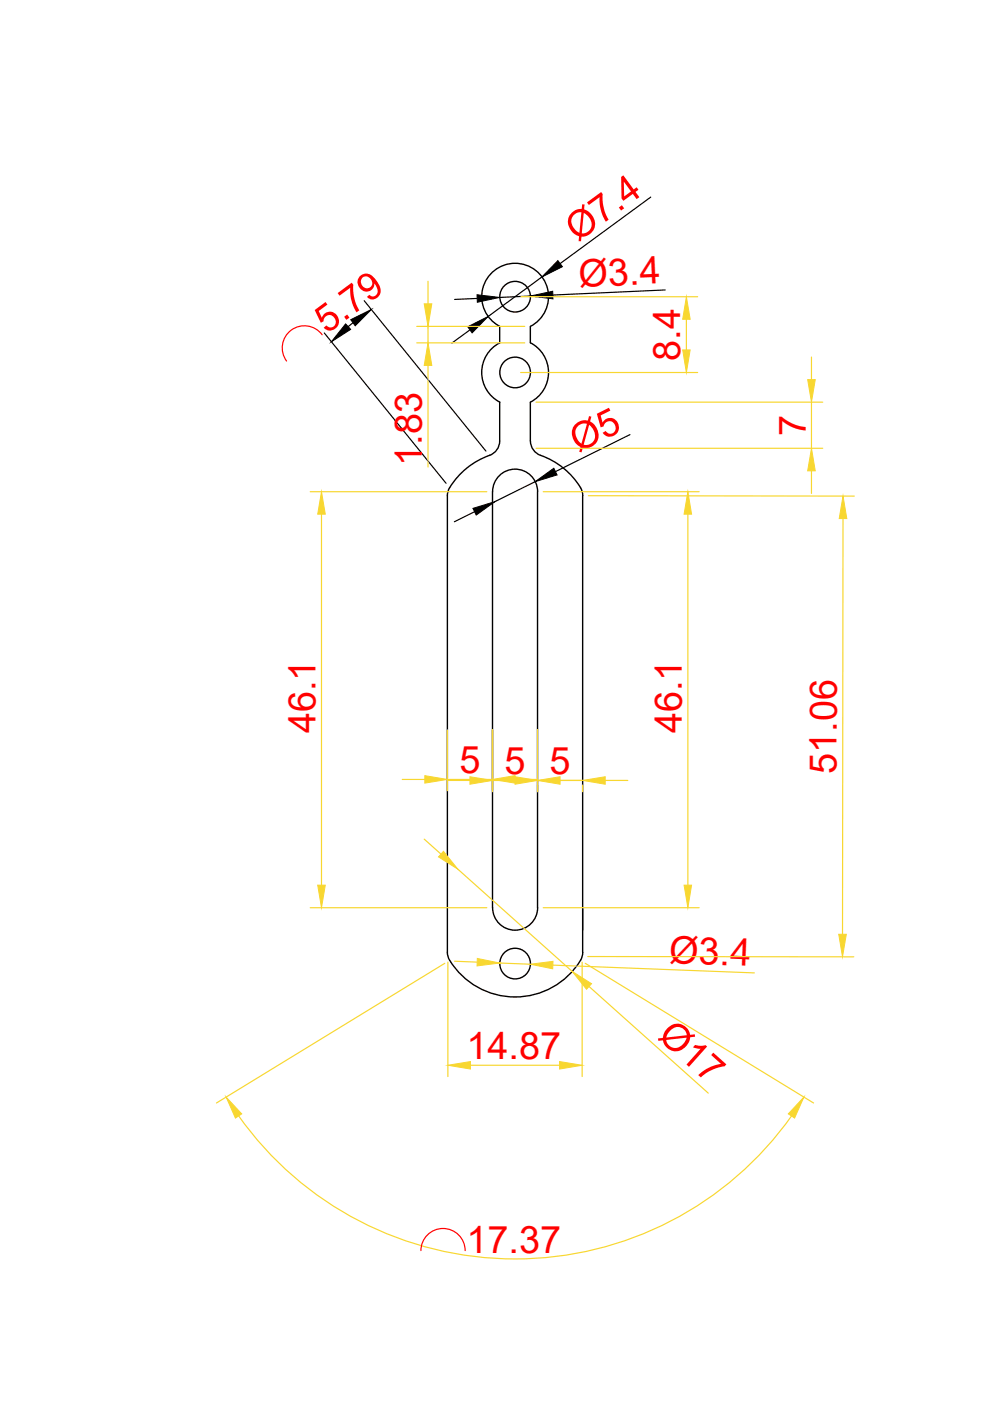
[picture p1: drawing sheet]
<svg xmlns="http://www.w3.org/2000/svg" width="210mm" height="297mm" viewBox="0 0 210 297" stroke-linecap="round" stroke-linejoin="round" font-family="sans-serif">
<!-- layer: 0 -->
<g fill="none" stroke="#000" stroke-width=".3">
<path d="M105.9 69.2l.1 3.5a7.1 7.1 0 0 0 0 12.6M106 69.2a7.1 7.1 0 0 1-2.3-10.8 7.1 7.1 0 0 1 11 0 7.1 7.1 0 0 1-2.2 10.8M112.4 69.2v3.5M112.5 72.7a7.1 7.1 0 0 1 0 12.6M103.8 96.5a15.2 15.2 0 0 0-8.9 7.9v98.2a15.6 15.6 0 0 0 13 8.7 16 16 0 0 0 15.5-8.3l.1-.7v-97.9a15.1 15.1 0 0 0-8.9-7.9M105.9 85.3v8.2a3.2 3.2 0 0 1-2.1 3.1M112.4 85.3v8.2M112.5 93.5a3.2 3.2 0 0 0 2.1 3.1M114 104.3v88.2M114 104.2a4.8 4.8 0 0 0-4.8-4.7 4.8 4.8 0 0 0-4.8 4.7v88.3a4.8 4.8 0 0 0 4.8 4.7 4.8 4.8 0 0 0 4.8-4.8"/>
<circle cx="109.2" cy="62.9" r="3.2"/>
<circle cx="109.2" cy="79" r="3.2"/>
<circle cx="109.2" cy="204.3" r="3.2"/>
</g>
<g fill="none" stroke="#000" stroke-width=".25">
<path d="M114.9 58.7l-11.4 8.4M138 41.8l-19.2 14.1M68.8 70.6l25.8 31.9M74.9 68.4l-1.1 .8M77.2 63.8l25.8 31.8M99.6 69.9l-3.8 2.9M101.2 63.3l-4.8 .2M112.4 62.8l-6.5 .3M141 61.5l-23.8 1.1M133.6 92.1l-15.8 7.9M100.6 108.5l-4.3 2.1M113.5 102.1l-8.6 4.3"/>
<path d="M123.5 192.5v4.7"/>
</g>
<path d="M118.3 55.3l.9 1.2-4.3 2.2zM73.3 68.7l1 1.1-4 2.7zM74.4 67.8l4.3-2.2-3.4 3.5zM99.2 69.3l4.3-2.2-3.4 3.5zM101.1 62.5l4.8 .6-4.7 1zM112.4 62.8l4.8-1v1.6zM113.5 102.1l3.9-2.8 .7 1.4zM100.3 107.8l4.6-1.4-3.9 2.8z" fill="#000" stroke="#000" stroke-width=".21"/>
<path d="M68.3 71a4.7 4.7 0 0 0-6.5-1 4.7 4.7 0 0 0-1 6.5M89.2 265.2a4.7 4.7 0 0 1 4.7-4.7 4.7 4.7 0 0 1 4.7 4.7" fill="none" stroke="#f00" stroke-width=".25"/>
<g fill="none" stroke="#f8d731" stroke-width=".25">
<path d="M90.7 59.6v4.8M88.4 69.2h22.9M88.4 72.7h22.9M90.7 69.2v3.5M90.7 77.5v21.5M110.4 62.9h37.5M110.4 79h37.5M145.5 67.7v6.5M172 75.7v4.8M113.7 85.3h60.7M113.7 95h60.7M172 85.3v9.7"/>
<path d="M172 99.8v4.8M65.8 104.3h37.4M68.2 109v78.7M115.2 104.3h33M124.7 105.1l56.4 .1M145.8 109v78.7M178.7 109.9l-.1 88.2M94.9 154.7v12.9M104.4 154.7v13.2M114 154.7v13.2M85.3 165.3h4.8M89.9 177.9l3.6 3.2"/>
<path d="M94.9 165.3h9.5M94.9 165.5h4.7M104.4 165.5h19.1M109.2 165.3h4.8M123.5 166.4v1.5M128.3 165.5h4.8M65.8 192.5h37.4M97.1 184.3l24.2 21.7M115.2 192.5h33M94.3 204.2l-48.4 29.7M95 204v24.2M96.4 203.8l4.8 .2"/>
<path d="M105.9 204.2l6.5 .2M117.2 204.6l42.7 1.7M123.4 204v24.2M124.1 204.2l48.4 29.7M124.6 202.8l56.4 .1M124.9 209.2l25.3 22.6M50.6 236.6a71.8 71.8 0 0 0 117.2 0M99.7 225.9h18.9"/>
</g>
<g fill="#f8d731" stroke="#f8d731" stroke-width=".21">
<path d="M101.2 203.2l4.7 1-4.8 .6z"/>
<path d="M112.4 204.4l4.8-.6v1.6z"/>
<path d="M178.7 105.2l.8 4.7h-1.6z"/>
<path d="M177.8 198.1h1.6l-.8 4.8z"/>
<path d="M95 225.9l4.7-.8v1.6z"/>
<path d="M118.6 225.1l4.8 .8-4.8 .8z"/>
<path d="M94 180.5l3.1 3.8-4.1-2.6z"/>
<path d="M121.3 206l4.1 2.6-1 1.1z"/>
<path d="M47.9 232.6l3.4 3.6-1.4 .9z"/>
<path d="M170.4 232.6l-1.9 4.5-1.4-.9z"/>
<path d="M68.2 104.3l.8 4.7h-1.6z"/>
<path d="M67.4 187.7h1.6l-.8 4.8z"/>
<path d="M145 187.7h1.6l-.8 4.8z"/>
<path d="M145.8 104.3l.8 4.7h-1.6z"/>
<path d="M90.1 164.5l4.8 .8-4.8 .7z"/>
<path d="M104.4 165.3l4.8-.8v1.5z"/>
<path d="M109.2 164.7l4.8 .8-4.8 .8z"/>
<path d="M123.5 165.5l4.8-.8v1.6z"/>
<path d="M99.6 164.7l4.8 .8-4.8 .8z"/>
<path d="M114 165.5l4.8-.8v1.6z"/>
<path d="M89.9 64.4h1.7l-.9 4.8z"/>
<path d="M90.7 72.7l.9 4.8h-1.7z"/>
<path d="M145.5 62.9l.8 4.8h-1.6z"/>
<path d="M144.7 74.2h1.6l-.8 4.8z"/>
<path d="M171.2 80.5h1.7l-.9 4.8z"/>
<path d="M172 95l.9 4.8h-1.7z"/>
</g>
<g font-size="8" fill="#f00">
<text x="122.5" y="51.4" transform="rotate(-36 122.5 51.4)">Ø7.4</text>
<text x="122.8" y="60.9" transform="rotate(-3 122.8 60.9)">Ø3.4</text>
<text x="69.3" y="70.9" transform="rotate(-36 69.3 70.9)">5.79</text>
<text x="144.2" y="76.5" transform="rotate(-90 144.2 76.5)">8.4</text>
<text x="170.9" y="92.4" transform="rotate(-90 170.9 92.4)">7</text>
<text x="89.5" y="98.7" transform="rotate(-90 89.5 98.7)">1.83</text>
<text x="122.6" y="96" transform="rotate(-26 122.6 96)">Ø5</text>
<text x="66.9" y="155.5" transform="rotate(-90 66.9 155.5)">46.1</text>
<text x="144.5" y="155.5" transform="rotate(-90 144.5 155.5)">46.1</text>
<text x="97.4" y="164">5</text>
<text x="107" y="164.2">5</text>
<text x="116.5" y="164.2">5</text>
<text x="177.4" y="164" transform="rotate(-90 177.4 164)">51.06</text>
<text x="141.8" y="204.1" transform="rotate(2 141.8 204.1)">Ø3.4</text>
<text x="139.2" y="220" transform="rotate(42 139.2 220)">Ø17</text>
<text x="98.9" y="224.6">14.87</text>
<text x="98.9" y="265.6">17.37</text>
</g>
</svg>
